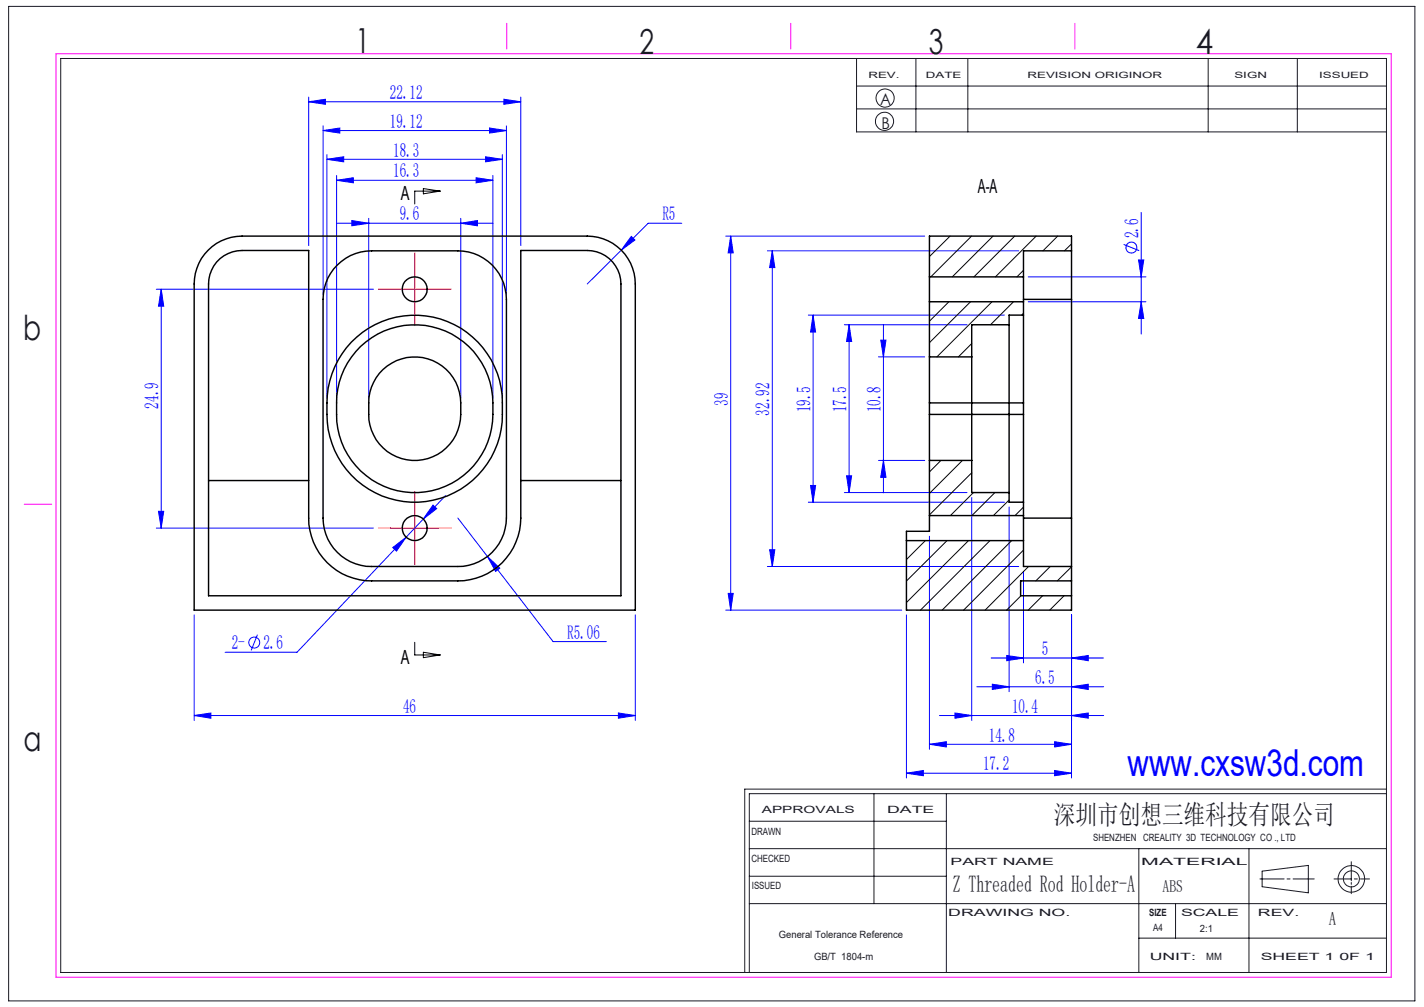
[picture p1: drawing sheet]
<svg xmlns="http://www.w3.org/2000/svg" width="297mm" height="210mm" viewBox="0 0 297 210" stroke-linecap="round" stroke-linejoin="round" font-family="sans-serif">
<g fill="none" stroke="#191924" stroke-width=".21">
<path d="M1.8 1.3h293.3v207.4h-293.3zM12.7 12.2h276.5v190.6h-276.5zM178.6 12.2v15.3h110.6M178.6 17.9h110.6M191 12.2v15.3M201.9 12.2v15.3M252 12.2v15.3M270.6 12.2v15.3M178.6 22.7h110.6M156.3 177h132.9M156.3 171.3h41.1M182.3 165.5v22.9"/>
<path d="M197.4 165.5v37.3M237.5 177v25.8M260.5 177v25.8M281.8 179.7v4M289.2 165.5h-132.9v37.3M289.2 164.6h-133.9v38.2M156.3 188.4h132.9M156.3 182.7h41.1M237.5 195.6h51.7M245.2 188.4v7.2M262.8 183.3h5M263.2 181.7l9.7-1.2v5.7l-9.7-1.3z"/>
<path d="M268.4 183.3h.7M269.7 183.3h4.4M278.2 183.3h3.6M281.8 184v.4M281.8 184.8v1.6M282.5 183.3h.6M283.7 183.3h1.9"/>
<circle cx="184.5" cy="25.3" r="1.9"/>
<circle cx="184.6" cy="20.4" r="1.89"/>
<circle cx="281.9" cy="183.3" r="1.68"/>
<circle cx="281.9" cy="183.3" r="2.77"/>
</g>
<path d="M11.7 11.2h278.5v192.6h-278.5zM105.7 4.9v5.3M164.9 4.9v5.3M224.2 4.9v5.3M5 105.2h5.8" fill="none" stroke="#f0f" stroke-width=".21"/>
<g fill="none" stroke="#00f" stroke-width=".21">
<path d="M64.4 21.2l3.5-.5v1.1zM64.4 20.2v31M64.4 21.2h44.2M67.4 27.2l3.5-.5v1.1zM67.4 26.2v35.2M67.4 27.2h38.2M68.2 33.2l3.5-.5v1.1zM68.2 32.2v50.8M68.2 33.2h36.6M70.2 37.6l3.5-.5v1zM70.2 36.6v46.4M70.2 37.6h32.6"/>
<path d="M99.3 37.1l3.5 .5-3.5 .5zM101.3 32.7l3.5 .5-3.5 .6zM102.1 26.7l3.5 .5-3.5 .6zM102.8 36.6v46.4M104.8 32.2v50.8M105.1 20.7l3.5 .5-3.5 .6zM105.6 26.2v35.2M108.6 20.2v31M70.2 46.6h32.6M73.4 46l3.5 .6-3.5 .5zM76.9 45.5v37.5M96.1 46.6l3.5-.6v1.1z"/>
<path d="M96.1 45.5v37.5M129.6 52.2l-7.1 7M131.7 49.3l.7 .8-2.8 2.1zM142.2 46.6h-7l-5.6 5.6M151.4 49.2h41.5M152.4 49.2v78M152.4 49.2l.5 3.5h-1zM160.1 52.3h52.4M161.1 52.3v65.8M161.1 52.3l.5 3.5h-1.1zM214.5 57.7h24.5M234.4 51l3.2 1.3"/>
<path d="M237.5 54.2h1l-.5 3.5zM238 44.3v25.4M32.6 60.3h45.3M33.6 60.3l.5 3.5h-1zM33.6 60.3v49.8M168.6 65.7h40.9M169.6 65.7v39M169.6 65.7l.5 3.5h-1zM176.1 67.7h25.6M177.1 67.7v35M177.1 67.7l.5 3.5h-1zM183.2 74.4h9.7"/>
<path d="M183.7 70.9h1.1l-.5 3.5zM184.3 67.7v35.1M214.5 62.9h24.5M238 62.9l.5 3.5h-1zM176.6 99.2h1l-.5 3.5zM183.2 96h9.7M184.3 96l.5 3.5h-1.1zM32.6 110.1h45.3M33.1 106.6h1l-.5 3.5zM81.9 114.2l2.8-2.2-2 2.9zM88.3 108.3l-26.4 27.7h-14.9M90.3 105.3l.8 .8-2.8 2.2z"/>
<path d="M92.9 103.4l-4.6 4.9M95.5 108l6.2 8.1M101.7 116.1l2.5 2.4-.8 .7zM101.7 116.1l13.7 17.7h11.1M160.1 118.1h52.4M160.5 114.6h1.1l-.5 3.5zM168.6 104.7h40.9M169.1 101.2h1l-.5 3.5zM176.1 102.7h25.6M193.9 111.8v44.4M202.7 103.7v46.5M210.5 105.7v38.5"/>
<path d="M213.5 119.2v19M40.5 128.2v22M53.7 132.4l-1.3 3.2M132.5 128.2v22M151.4 127.2h36.7M151.9 123.7h1l-.5 3.5zM189.1 128.2v34M206.7 137.2h23.5M210 136.7l3.5 .5-3.5 .6zM223.5 137.2l3.5-.5v1.1zM223.5 128.2v34M40.5 149.2l3.5-.5v1.1z"/>
<path d="M40.5 149.2h92M129 148.7l3.5 .5-3.5 .6zM193.9 155.2l3.5-.5v1.1zM193.9 155.2h29.6M195.9 149.2h34.3M199.2 148.7l3.5 .5-3.5 .6zM203.7 143.2h26.5M207 142.7l3.5 .5-3.5 .6zM220 154.7l3.5 .5-3.5 .6zM223.5 143.2l3.5-.5v1.1zM223.5 149.2l3.5-.5v1.1zM189.1 161.2l3.5-.5v1.1z"/>
<path d="M189.1 161.2h34.4M220 160.7l3.5 .5-3.5 .6z"/>
<circle cx="236" cy="51.6" r="1.14"/>
<circle cx="53" cy="134" r="1.15"/>
</g>
<path d="M88.3 39.3l3.5 .6-3.5 .5zM91.8 39.9h-5.3v2.6M86.5 133.9v2.7h5.3M88.3 136l3.5 .6-3.5 .6z" fill="none" stroke="#000" stroke-width=".21"/>
<path d="M86.5 55.3v-2.6M81.5 60.3h-2.6M86.5 65.3v2.6M91.5 60.3h2.6M81.5 110.1h-2.6M86.5 105.1v-2.6M86.5 115.1v2.6M91.5 110.1h2.6" fill="none" stroke="#f00" stroke-width=".21" stroke-dasharray="30.5 1.3 1.3 1.3"/>
<path d="M86.5 55.3v10M81.5 60.3h10M81.5 110.1h10M86.5 105.1v10" fill="none" stroke="#f00" stroke-width=".21"/>
<g fill="#00f">
<path d="M96.1 46.6l3.5-.6v1.1zM73.4 46l3.5 .6-3.5 .5zM129 148.7l3.5 .5-3.5 .6zM40.5 149.2l3.5-.5v1.1zM223.5 137.2l3.5-.5v1.1zM210 136.7l3.5 .5-3.5 .6zM223.5 143.2l3.5-.5v1.1zM207 142.7l3.5 .5-3.5 .6zM223.5 149.2l3.5-.5v1.1zM199.2 148.7l3.5 .5-3.5 .6zM220 154.7l3.5 .5-3.5 .6zM193.9 155.2l3.5-.5v1.1zM220 160.7l3.5 .5-3.5 .6zM189.1 161.2l3.5-.5v1.1z"/>
<path d="M70.2 37.6l3.5-.5v1zM99.3 37.1l3.5 .5-3.5 .5zM64.4 21.2l3.5-.5v1.1zM105.1 20.7l3.5 .5-3.5 .6zM131.7 49.3l-2.1 2.9 2.8-2.1zM101.7 116.1l1.7 3.1 .8-.7zM90.3 105.3l-2 3 2.8-2.2zM81.9 114.2l.8 .7 2-2.9z"/>
<path d="M67.4 27.2l3.5-.5v1.1zM102.1 26.7l3.5 .5-3.5 .6z"/>
<path d="M68.2 33.2l3.5-.5v1.1zM101.3 32.7l3.5 .5-3.5 .6z"/>
<path d="M160.5 114.6h1.1l-.5 3.5zM161.1 52.3l.5 3.5h-1.1zM184.3 96l.5 3.5h-1.1zM183.7 70.9h1.1l-.5 3.5zM176.6 99.2h1l-.5 3.5zM177.1 67.7l.5 3.5h-1zM169.1 101.2h1l-.5 3.5zM169.6 65.7l.5 3.5h-1zM238 62.9l.5 3.5h-1zM237.5 54.2h1l-.5 3.5zM151.9 123.7h1l-.5 3.5zM152.4 49.2l.5 3.5h-1z"/>
<path d="M33.6 60.3l.5 3.5h-1zM33.1 106.6h1l-.5 3.5z"/>
</g>
<g fill="none" stroke="#000" stroke-width=".3">
<path d="M43.4 52.2a9.9 9.9 0 0 1 7.1-3h72a10 10 0 0 1 10 10v68h-92v-68a10.1 10.1 0 0 1 2.9-7zM45.2 54.6a7.2 7.2 0 0 1 5.3-2.4h13.9v55.8a13.1 13.1 0 0 0 13.1 13.1h18a13.1 13.1 0 0 0 13.1-13.1v-55.8h13.9a7 7 0 0 1 7 7v65h-86v-65a7.1 7.1 0 0 1 1.7-4.6zM70.3 55.3a9.9 9.9 0 0 1 7.2-3h18a10.1 10.1 0 0 1 10.1 10.1v45.6a10.1 10.1 0 0 1-10.1 10.1h-18a10.1 10.1 0 0 1-10.1-10.1v-45.6a10.1 10.1 0 0 1 2.9-7.1zM193.9 57.7v5.2M193.9 57.7h19.6M213.5 57.7v5.2M223.5 52.3v10.1M223.5 52.3v-3.1h-29.6v8.5M223.5 52.3h-10v5.4M73.3 71.4a18.3 18.3 0 0 1 20-4.3 18.3 18.3 0 0 1 11.5 16.9 19.1 19.1 0 0 1-4.1 13.9 18.3 18.3 0 0 1-20.3 5.8 18.3 18.3 0 0 1-12.2-17.3 19.2 19.2 0 0 1 5.1-15zM75.2 72.2a16.3 16.3 0 0 1 17.7-3.2 16.3 16.3 0 0 1 9.9 15 17.1 17.1 0 0 1-5 14.2 16.3 16.3 0 0 1-17.7 3.2 16.3 16.3 0 0 1-9.9-15 18 18 0 0 1 2.3-10.7l1.7-2.4zM79.9 77a9.6 9.6 0 0 1 10.4-1.8 9.6 9.6 0 0 1 5.8 8.8 11.3 11.3 0 0 1-2.3 8.6 9.6 9.6 0 0 1-10.6 2.8 9.6 9.6 0 0 1-6.3-9 11.9 11.9 0 0 1 1-6.7l1.2-1.9z"/>
<path d="M193.9 74.4v9.6M193.9 74.4h8.8M193.9 62.9v11.5M193.9 62.9h19.6M202.7 74.4v21.6M210.5 67.7v35M210.5 67.7h-7.8v6.7M213.5 65.7v18.3M213.5 62.9v2.8M213.5 65.7h-3v2M213.5 62.4h10M223.5 62.4v45.6"/>
<path d="M193.9 86.4v9.6M193.9 84v2.4M193.9 96v11.5M193.9 84h19.6M193.9 96h8.8M193.9 86.4h19.6M202.7 96v6.7h7.8M213.5 86.4v18.3M213.5 84v2.4M43.5 100.2h20.9M108.6 100.2h20.9M189.1 112.7v14.5h34.4v-9.1"/>
<path d="M189.1 112.7h24.4M193.9 107.5v3.3h-4.8v1.9M193.9 107.5h19.6M210.5 102.7v2h3M213.5 107.5v5.2M213.5 112.7v5.4h10M213.5 104.7v2.8M213.5 108h10M223.5 108v10.1M223.5 121.1h-10.6v3.1h10.6"/>
<circle cx="86.5" cy="60.3" r="2.59"/>
<circle cx="86.5" cy="110.1" r="2.59"/>
</g>
<g fill="none" stroke="#000" stroke-width=".21">
<path d="M198.2 49.2l-4.3 4.3M202.6 49.2l-8.5 8.5M207.1 49.2l-8.5 8.5M211.6 49.2l-8.5 8.5M213.5 56.4l-1.4 1.3M216.1 49.2l-8.5 8.5M220.6 49.2l-3.1 3.1M223.5 50.9l-1.5 1.4M197.9 62.9l-4 4.1M202.4 62.9l-8.5 8.6M202.7 71.6l-2.8 2.8M206.9 62.9l-11.5 11.5"/>
<path d="M211.4 62.9l-4.8 4.8M213.5 65.3l-.4 .4M196.3 96l-2.4 2.4M200.7 96l-6.8 6.9M202.7 98.6l-8.8 8.8M193 112.7l-3.9 4M197.5 112.7l-8.4 8.5M202 112.7l-12.9 13M203 102.7l-4.8 4.8M206.5 112.7l-14.5 14.5M207.5 102.7l-4.8 4.8M210.5 104.3l-3.3 3.2"/>
<path d="M211 112.7l-14.5 14.5M213.5 105.8l-1.8 1.7M213.5 114.7l-12.5 12.5M214.5 118.1l-9 9.1M219 118.1l-3 3M223.5 118.2l-3 2.9M212.9 124.2l-3 3M217.5 124.2l-3 3M221.9 124.2l-3 3M223.5 127.2h-.1"/>
</g>
<text font-size="7.8" fill="#00f" x="235.2" y="161.8">www.cxsw3d.com</text>
<g font-size="7.2" fill="#191924">
<text x="74.1" y="11">1</text>
<text x="133.4" y="11.2">2</text>
<text x="193.7" y="11.3">3</text>
<text x="249.4" y="11.3">4</text>
<text x="4.8" y="70.9">b</text>
<text x="4.9" y="156.5">a</text>
</g>
<text font-size="5.6" fill="#191924" x="219.8" y="171.8">深圳市创想三维科技有限公司</text>
<text font-size="4.9" fill="#191924" x="198.7" y="186.1">Z Threaded Rod Holder-A</text>
<g font-size="4.1" fill="#00f">
<text x="81.3" y="20.6">22.12</text>
<text x="81.3" y="26.6">19.12</text>
<text x="82" y="32.6">18.3</text>
<text x="82" y="37">16.3</text>
<text x="83.4" y="46">9.6</text>
<text x="138.1" y="46">R5</text>
<text x="237.5" y="49.7" transform="rotate(-90 237.5 49.7)">2.6</text>
<text x="33" y="85.2" transform="rotate(-90 33 85.2)">24.9</text>
<text x="151.8" y="84.6" transform="rotate(-90 151.8 84.6)">39</text>
<text x="160.5" y="86.7" transform="rotate(-90 160.5 86.7)">32.92</text>
<text x="169" y="86" transform="rotate(-90 169 86)">19.5</text>
<text x="176.5" y="86" transform="rotate(-90 176.5 86)">17.5</text>
<text x="183.7" y="86" transform="rotate(-90 183.7 86)">10.8</text>
<text x="48.3" y="135.4">2-</text>
<text x="54.9" y="135.4">2.6</text>
<text x="118.3" y="133.2">R5.06</text>
<text x="217.3" y="136.6">5</text>
<text x="215.9" y="142.6">6.5</text>
<text x="84.1" y="148.6">46</text>
<text x="211.1" y="148.6">10.4</text>
<text x="206.2" y="154.6">14.8</text>
<text x="205" y="160.6">17.2</text>
</g>
<g font-size="4.1">
<text x="83.6" y="41.8">A</text>
<text x="204" y="40.2">A-A</text>
<text x="83.6" y="138.5">A</text>
</g>
<text font-size="3.9" fill="#191924" x="277.2" y="193">A</text>
<text font-size="3.5" fill="#191924" x="242.5" y="186.1">ABS</text>
<g font-size="3.4" fill="#191924">
<text x="183.6" y="22">A</text>
<text x="183.8" y="27">B</text>
</g>
<g font-size="2.1" fill="#191924">
<text x="158.9" y="169.5">APPROVALS</text>
<text x="185" y="169.5">DATE</text>
<text x="156.7" y="174.2">DRAWN</text>
<text x="156.7" y="179.7">CHECKED</text>
<text x="228" y="175.4">SHENZHEN CREALITY 3D TECHNOLOGY CO ., LTD</text>
<text x="156.8" y="185.4">ISSUED</text>
<text x="198.2" y="180.4">PART NAME</text>
<text x="238" y="180.4">MATERIAL</text>
<text x="197.8" y="191">DRAWING NO.</text>
<text x="239.7" y="191">SIZE</text>
<text x="246.3" y="191">SCALE</text>
<text x="262.4" y="191">REV.</text>
<text x="162.4" y="195.6">General Tolerance Reference</text>
<text x="240.5" y="194.1">A4</text>
<text x="250.3" y="194.3">2:1</text>
<text x="169.8" y="200.2">GB/T 1804-m</text>
<text x="239.8" y="200.2">UNIT:</text>
<text x="251.6" y="200.2">MM</text>
<text x="262.9" y="200.2">SHEET 1 0F 1</text>
</g>
<g font-size="1.8" fill="#191924">
<text x="181.1" y="16.3">REV.</text>
<text x="193.1" y="16.3">DATE</text>
<text x="214.3" y="16.3">REVISION ORIGINOR</text>
<text x="257.5" y="16.3">SIGN</text>
<text x="275.1" y="16.3">ISSUED</text>
</g>
</svg>
